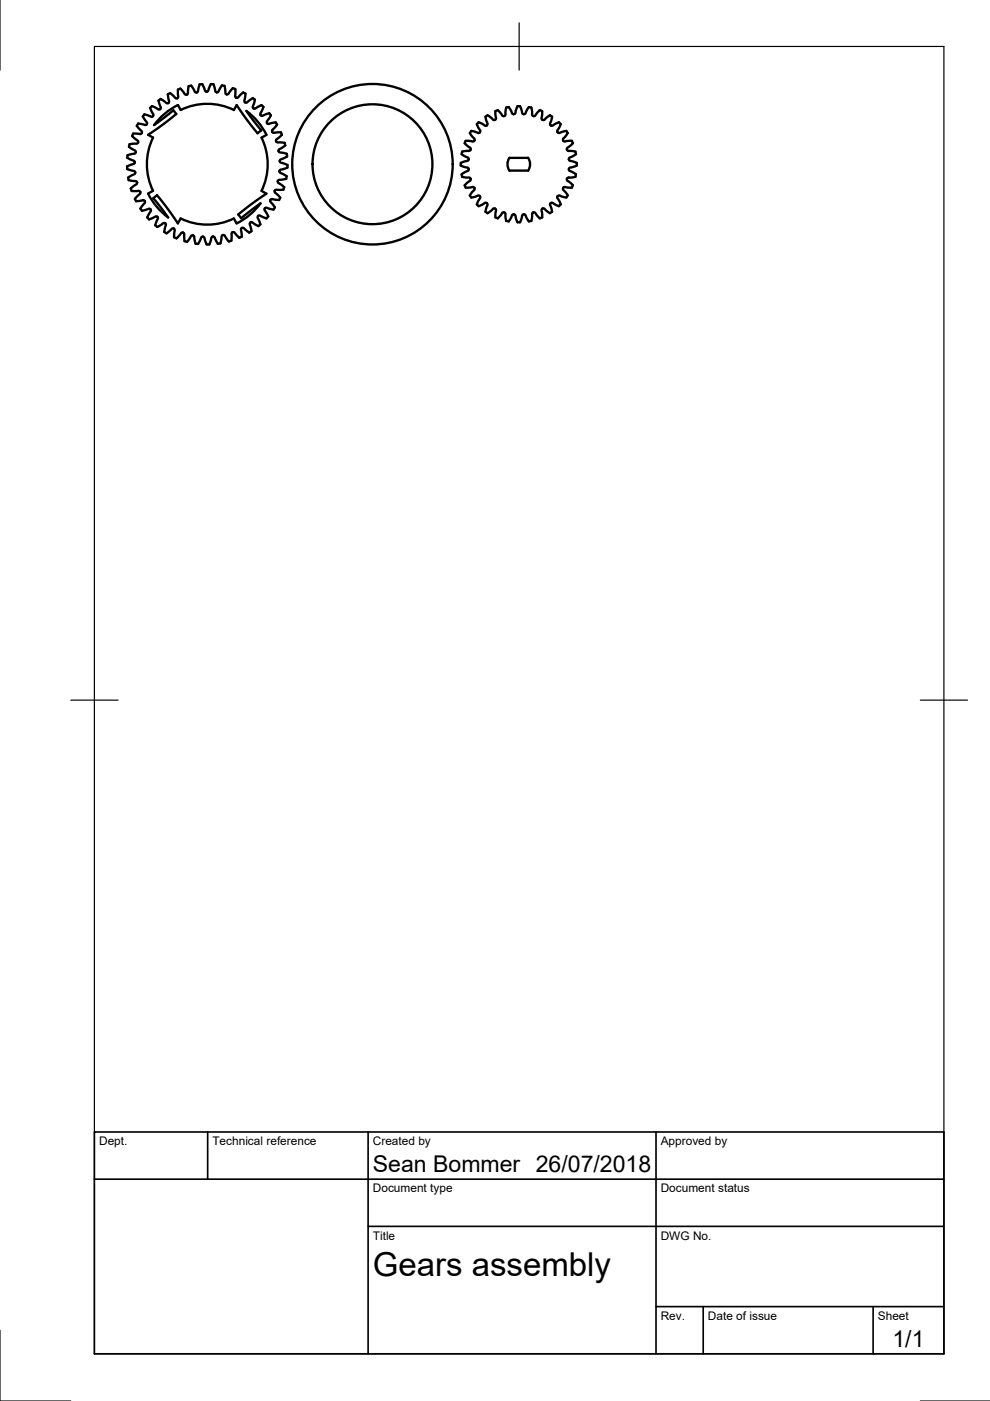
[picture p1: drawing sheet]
<svg xmlns="http://www.w3.org/2000/svg" width="210mm" height="297mm" viewBox="0 0 210 297" stroke-linecap="round" stroke-linejoin="round" font-family="sans-serif">
<!-- layer: Visible -->
<g fill="none" stroke="#000" stroke-width=".5">
<path d="M40.5 18.2l.8 1.3 .4 .1M40.5 18.2a.75 .75 0 0 0-.6 1l-.1 .6-.2 .3-.4-.1-.3-.5a.75 .75 0 0 0-1.2-.5l.1 1.5-.2 .3M41.7 19.6h.1M44.7 17.8l-.7 1.6-.5-.1-.2-.6a.75 .75 0 0 0-1-.8l-.3 1.5-.3 .2M44.7 17.8a.75 .75 0 0 1 .8 .9l.2 .7 .2 .2M45.9 19.6h.1M46 19.6l.3-.2 .3-.5a.75 .75 0 0 1 1-.7l.3 1.7 .5 .1 .4-.6a.75 .75 0 0 1 1.1-.5v1.5l.2 .3M28.7 36.5v.1M28.7 36.6l-.2 .3-.6 .3a.75 .75 0 0 0-.6 1l1.7 .3v.5l-.6 .4a.74 .74 0 0 0-.5 1.1h1.5l.3 .2M28.8 32.3l-.2 .3-.7 .1a.75 .75 0 0 0-.9 .8l1.5 .7-.1 .5-.6 .2a.75 .75 0 0 0-.8 .9l1.5 .5 .2 .3M28.8 32.3h.1M30.1 28.2l-.3 .2-.7-.1a.75 .75 0 0 0-1.1 .5l1.3 1.2-.2 .4-.7 .1a.75 .75 0 0 0-1.1 .6l1.3 .8 .2 .4"/>
<path d="M30.1 28.2h.1M31.1 26.3l-.3 .2-.6-.2a.75 .75 0 0 0-1.2 .4l1 1.1 .1 .4M31.1 26.3h.1M32.7 26.5l4.1-3.1 .6 .8-3.2 2.5-2.8 1.9 1.1 .6a12.8 12.8 0 0 0-.1 11.3l-1 .5a14.1 14.1 0 0 0 4.3 5.1l-3.2-4.1 .8-.6 2.1 2.6 2.3 3.4 .6-1.1a12.8 12.8 0 0 0 11.3 0l.6 1.1M32.7 26.5a14 14 0 0 1 5-4.2l.6 1a12.8 12.8 0 0 1 11.3 0l.6-1 1.9 2.8 2.5 3.2 .8-.7-3.2-4.1a14 14 0 0 1 4.3 5.1l-1 .6a12.8 12.8 0 0 1-.1 11.3M35.7 21.9h-.4l-.5-.4a.75 .75 0 0 0-1.2-.2l.5 1.7-.4 .2-.6-.3a.75 .75 0 0 0-1.3 0l.7 1.6-.3 .3-.7-.3a.75 .75 0 0 0-1.2 .2l.8 1.2v.4M35.7 21.8v.1M37.6 20.8h-.4l-.4-.5a.75 .75 0 0 0-1.2-.3l.3 1.5-.2 .3M37.6 20.8h.1M50.1 20.7h.1M50.1 20.7h.3l.5-.5a.75 .75 0 0 1 1.1-.3l-.2 1.7 .5 .2 .5-.5a.75 .75 0 0 1 1.3-.2l-.5 1.5 .1 .3M53.7 22.9v.1"/>
<path d="M53.7 23h.4l.5-.3a.75 .75 0 0 1 1.3 0l-.7 1.4 .1 .3M55.3 24.4h.1M55.3 24.4l.3 .2 .6-.3a.75 .75 0 0 1 1.2 .2M57.4 24.5l-.8 1.4 .3 .4 .7-.2a.75 .75 0 0 1 1.1 .3l-1 1.4 .2 .3h.7a.75 .75 0 0 1 1.2 .5l-1.2 1-.1 .3M58.5 29.9v.1M58.5 30l.3 .2 1.5 .1M60.3 30.3a.75 .75 0 0 1-.6 1.1l-.5 .3-.1 .3 .2 .3 .6 .1a.75 .75 0 0 1 1 .8l-1.5 .7v.5l.7 .2a.75 .75 0 0 1 .8 .9l-1.4 .5-.2 .3 .1 .3 1.4 .8M60.8 37.4a.75 .75 0 0 1-1 .7h-.7l-.2 .3 .1 .3 .5 .4a.75 .75 0 0 1 .6 1.1l-1.7 .1-.1 .5 .5 .4a.75 .75 0 0 1 .4 1.2M99.8 37.9l-.1 .4-.9 .7a.46 .46 0 0 0-.1 .6 .46 .46 0 0 0 .6 .2l.9-.2 .3 .2 .1 .4-.5 .6a.7 .7 0 0 0-.2 1.1l1.5-.4h.3l.1 .4-.6 1.1a.46 .46 0 0 0 .2 .6 .46 .46 0 0 0 .6-.1l.8-.5h.3l.3 .4-.3 .7a.59 .59 0 0 0-.1 .7 .59 .59 0 0 0 .5 .3l1.3-.9 .4 .3-.2 .8a.59 .59 0 0 0 0 .6 .59 .59 0 0 0 .7 .3l1-1.2 .4 .2 .1 .8a.59 .59 0 0 0 .1 .7 .59 .59 0 0 0 .7 .1l.8-1.3 .4 .1 .2 .8a.59 .59 0 0 0 .3 .6 .59 .59 0 0 0 .6 0l.6-1.5h.5l.3 .8a.58 .58 0 0 0 .4 .5 .58 .58 0 0 0 .6-.1l.3-1.6h.4l.5 .6a.59 .59 0 0 0 .5 .5 .59 .59 0 0 0 .6-.3l-.1-1.6 .5-.1 .5 .5a.7 .7 0 0 0 1.2 .2l-.5-1.4 .1-.4 .4-.1 1.1 .6a.46 .46 0 0 0 .6-.2 .46 .46 0 0 0-.1-.6l-.5-.8v-.4M99.8 31.7l-.3 .3h-.7a.59 .59 0 0 0-.7 .1 .59 .59 0 0 0-.1 .7l1.4 .8-.2 .5-.8 .1a.59 .59 0 0 0-.6 .3 .59 .59 0 0 0 .1 .7l1.4 .5v.5l-.7 .3a.59 .59 0 0 0-.6 .4 .59 .59 0 0 0 .2 .6l1.3 .1 .3 .3M103.2 26.6h-.4l-.6-.4a.59 .59 0 0 0-.6-.2 .59 .59 0 0 0-.4 .5l.6 1.4-.4 .3-.7-.3a.7 .7 0 0 0-1.1 .3l1 1.4-.3 .4-.8-.1a.59 .59 0 0 0-.6 0 .59 .59 0 0 0-.3 .6l1.1 .8 .1 .4M104.9 25.4h-.3l-.5-.5a.59 .59 0 0 0-.6-.4 .59 .59 0 0 0-.5 .4l.4 1.3-.2 .4"/>
<path d="M108 33.5h4a2.4 2.4 0 0 1 0 2.7h-4a2.4 2.4 0 0 1 0-2.7zM114.5 23.4l-1.2 1.2-.5-.2v-.8a.7 .7 0 0 0-.7-.9l-.9 1.5-.5-.2-.1-.7a.7 .7 0 0 0-.9-.8l-.6 1.6h-.5l-.3-.7a.7 .7 0 0 0-1-.6l-.2 1.7-.5 .1-.5-.7a.59 .59 0 0 0-.5-.4 .59 .59 0 0 0-.6 .2l.2 1.4-.3 .3M114.5 23.3a.74 .74 0 0 1 .4 1.2l-.1 .6 .3 .3h.3l.5-.5a.7 .7 0 0 1 1.2-.2l-.5 1.5 .1 .4M116.7 26.5l.1 .1M116.8 26.6h.3l.7-.4a.7 .7 0 0 1 1.1 .1l-.7 1.4v.3M118.2 28l.1 .1M118.3 28.1l.3 .1 .7-.3a.7 .7 0 0 1 1.1 .3l-1 1.2v.4M119.4 29.8h.1M119.4 29.8l.3 .2 .7-.1a.7 .7 0 0 1 1.1 .5M121.5 30.4l-1.3 1.1 .2 .5h.8a.7 .7 0 0 1 .9 .7l-1.5 .9 .1 .4 .8 .2a.7 .7 0 0 1 .8 .9l-1.6 .6v.5l.7 .3a.58 .58 0 0 1 .6 .4 .58 .58 0 0 1-.2 .6l-1.3 .1-.3 .4 .1 .3 1.2 1M121.5 39.3a.74 .74 0 0 1-1.1 .5l-.7-.2-.3 .3v.3l.5 .6a.58 .58 0 0 1 .4 .5 .58 .58 0 0 1-.4 .6l-1.3-.5-.4 .2M29.7 40.7h.1"/>
<path d="M29.7 40.7v.4l-.5 .4a.75 .75 0 0 0-.3 1.2l1.5-.3 .3 .2M30.7 42.6h.1M30.7 42.6v.4l-.4 .5a.75 .75 0 0 0-.2 1.2l1.7-.4 .2 .4-.4 .6a.75 .75 0 0 0 0 1.2l1.6-.6 .3 .4-.3 .6a.75 .75 0 0 0 .1 1.2l1.5-.8 .4 .3-.2 .7a.75 .75 0 0 0 .3 1.2l1.2-1h.3M36.8 48.5h.1M36.9 48.5l.2 .3-.2 .6a.75 .75 0 0 0 .5 1.1l1.1-1.1 .3-.1M38.8 49.3l.3 .3-.1 .6a.74 .74 0 0 0 .7 1.1l.8-1.3 .4-.1M40.9 49.9h.1M40.9 49.9l.3 .2v.7a.75 .75 0 0 0 .8 .9l.8-1.5 .5 .1 .2 .7a.75 .75 0 0 0 .9 .8l.4-1.5 .3-.1M45.2 50.2h-.1M47.3 49.8l-.3 .2-.1 .7a.75 .75 0 0 1-.7 1l-.7-1.4-.3-.1M47.3 49.8h.1M49.3 49.2l-.2 .3v.6a.74 .74 0 0 1-.6 1.1l-.9-1.2-.3-.2"/>
<path d="M49.3 49.2h.1M53.1 47.2l-.2 .3 .2 .6a.75 .75 0 0 1-.2 1.2l-1.4-1-.4 .3 .1 .7a.75 .75 0 0 1-.5 1.1l-1-1.1-.4-.1M53.1 47.2h.1M55.4 40.5l1.1 .6-2.8 1.9-3.2 2.5 .6 .8 4.1-3.2a14 14 0 0 1-5 4.3M56.2 44.2l-.1 .3 .4 .6a.75 .75 0 0 1 0 1.2M56.5 46.3l-1.6-.6-.3 .3 .3 .7a.75 .75 0 0 1-.1 1.2l-1.3-.8-.4 .1M57.3 42.4v.4l.5 .4a.75 .75 0 0 1 .2 1.2l-1.5-.4-.3 .2M57.3 42.4l.4-.2 1.5 .2M57.3 42.4h.1"/>
<circle cx="79" cy="34.8" r="17"/>
<circle cx="79" cy="34.8" r="12.7"/>
</g>
<!-- layer: Border -->
<path d="M0 -.1v15M20 9.9h180.1v277.1h-180.1zM110.1 4.8v10.1M15 148.4h10M195.1 148.4h10M0 282v15h15M195.1 297h14.9" fill="none" stroke="#000" stroke-width=".25"/>
<!-- layer: TitleBlock -->
<path d="M20 240h180.1v47h-180.1zM20 250h180.1M44 240v10M78.1 240v47M139.1 240v47M78.1 260h122M139.1 277h61M149.1 277v10M185.1 277v10" fill="none" stroke="#000" stroke-width=".35"/>
<text font-size="7" x="79.1" y="270.5">Gears assembly</text>
<g font-size="4.9">
<text x="79.1" y="248.5">Sean Bommer 26/07/2018</text>
<text x="189.2" y="285.7">1/1</text>
</g>
<g font-size="2.5">
<text x="21" y="242.8">Dept.</text>
<text x="45" y="242.8">Technical reference</text>
<text x="79.1" y="242.8">Created by</text>
<text x="140.1" y="242.8">Approved by</text>
<text x="79.1" y="252.8">Document type</text>
<text x="140.1" y="252.8">Document status</text>
<text x="79.1" y="262.8">Title</text>
<text x="140.1" y="262.8">DWG No.</text>
<text x="140.1" y="279.8">Rev.</text>
<text x="150.1" y="279.8">Date of issue</text>
<text x="186.1" y="279.8">Sheet</text>
</g>
</svg>
